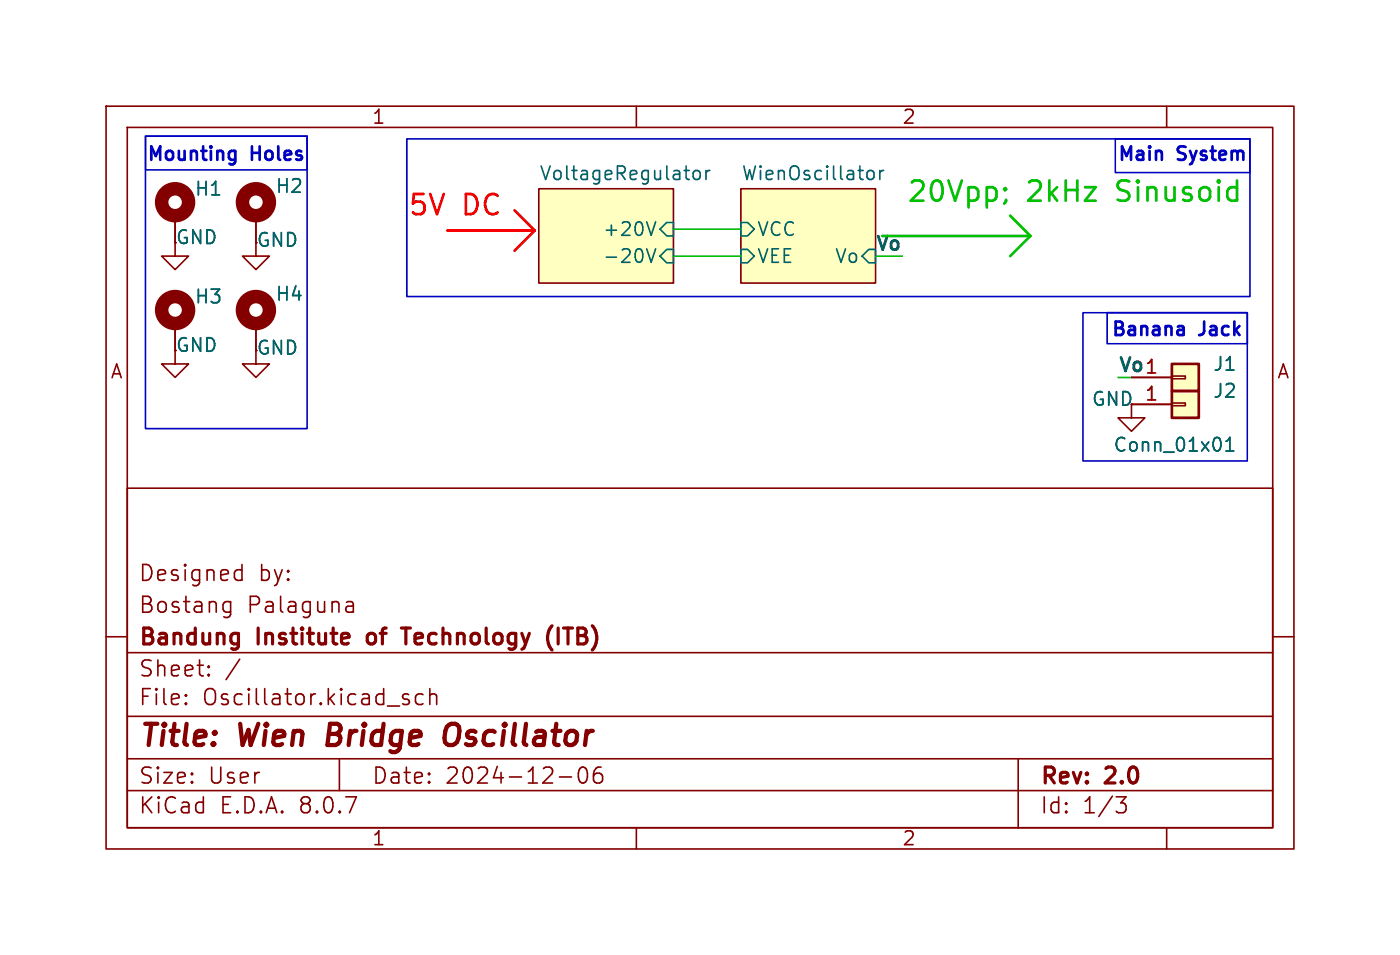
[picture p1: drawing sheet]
<svg xmlns="http://www.w3.org/2000/svg" width="132mm" height="90mm" viewBox="0 0 132 90" stroke-linecap="round" stroke-linejoin="round" font-family="sans-serif">
<g fill="none" stroke="#840000" stroke-width=".15">
<path d="M10 10h112v70h-112zM12 12h108v66h-108zM50.8 17.8h12.7v8.9h-12.7zM60 10v2M69.8 17.8h12.7v8.9h-12.7zM110 10v2M16.5 20.3v2.6M12 46h108v32h-108zM21.2 57.6l.1 .1 .4-.1M21.2 56.8l.1-.1 .4 .1M21.7 56.7v1.2a.41 .41 0 0 1-.5 .3M22.4 53.7l.4 .1"/>
<path d="M22.8 53.2v1.5M22.8 54.6l-.4 .1M32.7 57.6l.1 .1 .5-.1M32.7 56.8l.1-.1 .4 .1 .1 .1v.8M33.3 57.1l-.6 .1M10 60h2M12 74.5h108M12 71.5h108M12 67.5h108M12 61.5h108M17.5 66.3h.1l-.1 .1M17.5 66.3v.1"/>
<path d="M17.5 65.5v.1M17.5 65.5h.1l-.1 .1M19.7 63.6v.1M19.7 63.6h-.1l.1 .1M19.7 62.8v.1M19.7 62.8h-.1l.1 .1M22.6 62.1l-1.3 2M32 71.5v3M38.2 65.9l.3 .1 .1 .2-.2 .2h-.3M38.2 65.4l.3 .1M39.9 65.5l-.4-.1-.3 .3v.4l.1 .2 .2 .1 .4-.1M40.5 65.5a.37 .37 0 0 1 .7 .1v.8"/>
<path d="M40.5 64.9v1.5M52.7 73.2h1.2M54.7 72.4a.36 .36 0 0 1 .3-.1 .36 .36 0 0 1 .3 .3 .88 .88 0 0 1-.3 1.2 .38 .38 0 0 1-.4-.3 1.28 1.28 0 0 1 .1-1.1zM56.7 72.3a.59 .59 0 0 0-.7 .6v.6l.1 .2 .4 .1 .2-.1 .1-.5-.1-.3h-.5l-.2 .3M60 78v2M96 71.5v6.5M105.2 75.1h1l-.5 .6a.41 .41 0 0 1 .5 .3v.3l-.2 .2-.5 .1M110 78v2M120 60h2"/>
</g>
<path d="M31.1 68.2l-.2 2h.7M42.9 68.2a.77 .77 0 0 0-.9 .7l-.1 .6 .1 .4 .1 .2a.71 .71 0 0 0 1-.2" fill="none" stroke="#840000" stroke-width=".4"/>
<path d="M34.7 59.8l-.1 .2 .1 .5M37.8 59.2h.9M38.3 59.2v1.5M52.1 59l-.4 .6M52.6 59.2v1.5M51.7 60.6l.4 .7" fill="none" stroke="#840000" stroke-width=".3"/>
<g fill="#ffffc2" stroke="#ffffc2" stroke-width=".09">
<path d="M50.8 17.8h12.7v8.9h-12.7z"/>
<path d="M69.8 17.8h12.7v8.9h-12.7z"/>
</g>
<g fill="none" stroke="#006464" stroke-width=".15">
<path d="M65.4 16.2a.34 .34 0 0 1 .4-.1 .34 .34 0 0 1 .2 .2v.4a.34 .34 0 0 1-.3 .2 .34 .34 0 0 1-.3-.2zM66.6 16.1v.8M66.9 16.1h-.2l-.1 .2M81.9 16.1a.34 .34 0 0 1 .5 .2v.4a.34 .34 0 0 1-.5 .2M83 16.1v.8M83.3 16.1h-.2l-.1 .2M61 23.4l.4 1.3 .4-1.3M61.8 20.9l-.4 1.3M62.2 21.6l.7-.6h.6v1.2h-.6zM62.9 23.5h.6v1.3h-.6l-.7-.7zM69.8 23.5h.7l.6 .6-.6 .7h-.7zM69.8 21h.7l.6 .6-.6 .6h-.7z"/>
<path d="M81.9 23.5h.6v1.3h-.6l-.6-.7z"/>
</g>
<circle cx="16.5" cy="19.1" r="1.27" fill="none" stroke="#840000" stroke-width="1.3"/>
<path d="M110.5 36.8h2.5v2.6h-2.5z" fill="#ffffc2"/>
<path d="M106.7 38.1h3.8M110.5 38h1.3v.2h-1.3z" fill="none" stroke="#840000" stroke-width=".15"/>
<path d="M110.5 36.8h2.5v2.6h-2.5z" fill="none" stroke="#840000" stroke-width=".25"/>
<path d="M115.6 42.5h.7M115.6 41.6l.4-.4v1.3" fill="none" stroke="#006464" stroke-width=".15"/>
<path d="M110.5 34.3h2.5v2.5h-2.5z" fill="#ffffc2"/>
<path d="M16.5 30.5v3.8h1.3l-1.3 1.3-1.3-1.3h1.3M16.5 20.3v3.8h1.3l-1.3 1.3-1.3-1.3h1.3M24.1 20.3v3.8h1.3l-1.3 1.3-1.2-1.3h1.2M24.1 30.5v3.8h1.3l-1.3 1.3-1.2-1.3h1.2M106.7 35.6h3.8M110.5 35.4h1.3v.3h-1.3zM110.5 38.1h-3.8v1.3h1.2l-1.2 1.2-1.3-1.2h1.3" fill="none" stroke="#840000" stroke-width=".15"/>
<path d="M110.5 34.3h2.5v2.5h-2.5z" fill="none" stroke="#840000" stroke-width=".25"/>
<g fill="none" stroke="#840000" stroke-width="1.3">
<circle cx="24.1" cy="19.1" r="1.27"/>
<circle cx="16.5" cy="29.2" r="1.27"/>
<circle cx="24.1" cy="29.2" r="1.27"/>
</g>
<path d="M22.1 14.2l.1 .1M22.2 14.2l-.1 1.2M22.2 15l-.1 .1M111.5 30.8l.1 .8M111.6 31.5l-.1 .1M111.6 31l-.1 .1" fill="none" stroke="#0000c2" stroke-width=".25"/>
<path d="M13.7 12.8h15.3v3.2h-15.3zM13.7 12.8h15.3v27.6h-15.3zM38.4 13.1h79.5v14.8h-79.5zM105.2 13.1h12.7v3.2h-12.7zM102.1 29.5h15.5v13.9h-15.5zM104.4 29.5h13.2v2.9h-13.2z" fill="none" stroke="#0000c2" stroke-width=".15"/>
<path d="M83.2 22.2h14M95.2 20.3l2 1.9M97.2 22.2l-2 1.9" fill="none" stroke="#00c200" stroke-width=".25"/>
<path d="M48.5 19.8l1.9 1.9M42.2 21.7h8.2M50.4 21.7l-1.9 1.9" fill="none" stroke="#f00" stroke-width=".25"/>
<path d="M63.5 21.6h6.3M63.5 24.1h6.3" fill="none" stroke="#009600" stroke-width=".15"/>
<path d="M115.6 42.5h.7M115.6 41.6l.4-.4v1.3" fill="none" stroke="#006464" stroke-width=".15"/>
<g font-size="2.8" fill="#840000">
<text x="13" y="70.9">Title:</text>
<text x="22.7" y="70.9">Wien</text>
<text x="31.7" y="70.9">Bridge</text>
<text x="43.6" y="70.9">Oscillator</text>
</g>
<g font-size="2.7" fill="#f00">
<text x="38.4" y="20.6">5V</text>
<text x="43.7" y="20.6">DC</text>
</g>
<g font-size="2.7" fill="#00c200">
<text x="85.4" y="19.4">20Vpp;</text>
<text x="96.9" y="19.4">2kHz</text>
<text x="105.6" y="19.4">Sinusoid</text>
</g>
<g font-size="2.1" fill="#840000">
<text x="13" y="58">Bostang</text>
<text x="13" y="55">Designed</text>
<text x="23.3" y="58">Palaguna</text>
<text x="24.4" y="55">by:</text>
<text x="13" y="64">Sheet:</text>
<text x="13" y="61.2">Bandung</text>
<text x="24.4" y="61.2">Institute</text>
<text x="35.3" y="61.2">of</text>
<text x="39.3" y="61.2">Technology</text>
<text x="53.5" y="61.2">(ITB)</text>
<text x="13" y="66.7">File:</text>
<text x="19.1" y="66.7">Oscillator.kicad_sch</text>
<text x="13" y="76.9">KiCad</text>
<text x="13" y="74.1">Size:</text>
<text x="19.7" y="74.1">User</text>
<text x="20.7" y="76.9">E.D.A.</text>
<text x="28.3" y="76.9">8.0.7</text>
<text x="35" y="74.1">Date:</text>
<text x="42" y="74.1">2024-12-06</text>
<text x="98" y="74.3">Rev:</text>
<text x="98" y="76.9">Id:</text>
<text x="102.1" y="76.9">1/3</text>
<text x="104.4" y="74.3">2.0</text>
</g>
<g font-size="1.8" fill="#840000">
<text x="35" y="11.9">1</text>
<text x="85" y="11.9">2</text>
<text x="16.5" y="23.2">GND</text>
<text x="24.1" y="23.5">GND</text>
<text x="10.3" y="35.9">A</text>
<text x="16.5" y="33.4">GND</text>
<text x="24.1" y="33.6">GND</text>
<text x="120.3" y="35.9">A</text>
<text x="102.9" y="38.5">GND</text>
<text x="35" y="79.9">1</text>
<text x="85" y="79.9">2</text>
</g>
<g font-size="1.8" fill="#0000c2">
<text x="13.7" y="15.5">Mounting</text>
<text x="23.7" y="15.5">Holes</text>
<text x="105.2" y="15.5">Main</text>
<text x="111.1" y="15.5">System</text>
<text x="104.6" y="32">Banana</text>
<text x="113.1" y="32">Jack</text>
</g>
<g font-size="1.8" fill="#006464">
<text x="50.8" y="17.1">VoltageRegulator</text>
<text x="69.8" y="17.1">WienOscillator</text>
<text x="18.3" y="18.7">H1</text>
<text x="25.9" y="18.4">H2</text>
<text x="56.8" y="22.5">+20V</text>
<text x="71.3" y="22.5">VCC</text>
<text x="18.3" y="28.8">H3</text>
<text x="25.9" y="28.6">H4</text>
<text x="56.8" y="25">-20V</text>
<text x="71.3" y="25">VEE</text>
<text x="78.6" y="25">Vo</text>
<text x="114.3" y="35.2">J1</text>
<text x="114.3" y="37.7">J2</text>
<text x="104.9" y="42.8">Conn_01x01</text>
</g>
<g font-size="1.8" fill="#009600">
<text x="82.3" y="23.7">Vo</text>
<text x="105.4" y="35.1">Vo1</text>
</g>
<g font-size="1.8" fill="#a90000">
<text x="107.9" y="35.3">1</text>
<text x="107.9" y="37.9">1</text>
</g>
</svg>
